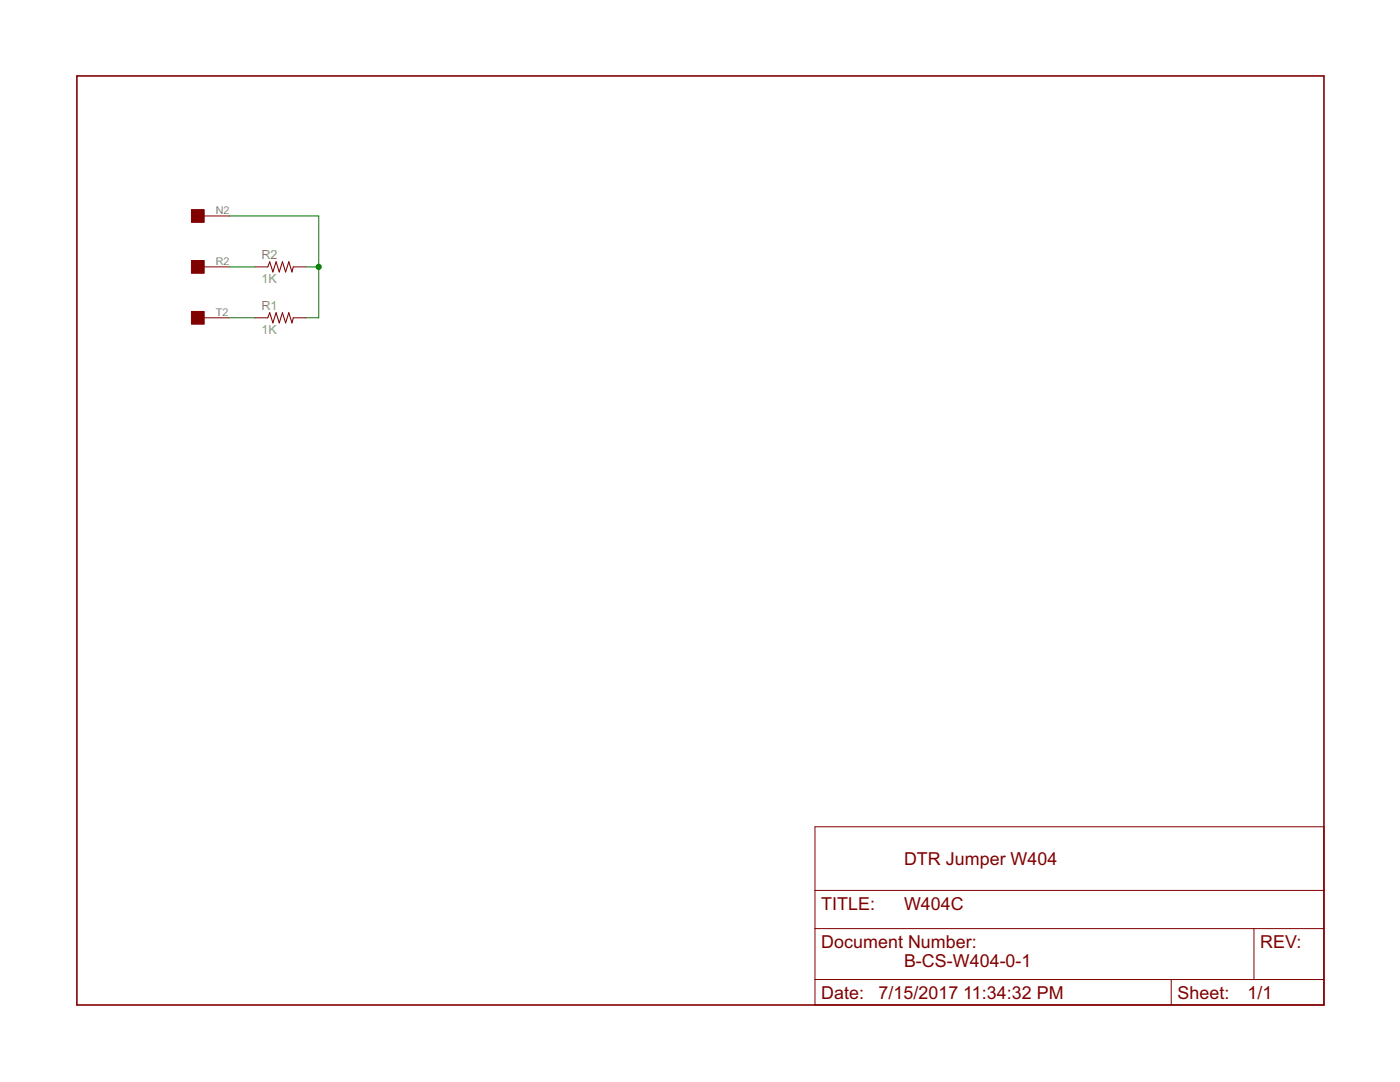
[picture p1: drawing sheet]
<svg xmlns="http://www.w3.org/2000/svg" width="279mm" height="216mm" viewBox="0 0 279 216" stroke-linecap="round" stroke-linejoin="round" font-family="sans-serif">
<path d="M15.3 15.2h248.9v185.3h-248.9z" fill="none" stroke="#800000" stroke-width=".32"/>
<g fill="none" stroke="#800000" stroke-width=".2">
<path d="M40.7 53.3h5.1M40.7 43.1h5.1M50.9 53.3h2.5M58.5 53.3h2.6M40.7 63.4h5.1M50.9 63.4h2.5M58.5 63.4h2.6M162.6 165h101.6v35.5h-101.6zM162.6 177.7h101.6M162.6 185.3h101.6M162.6 195.5h101.6M233.7 195.5v5"/>
<path d="M250.3 185.3v10.2"/>
</g>
<g fill="#800000" stroke="#800000" stroke-width=".2">
<path d="M38.2 62.1h2.5v2.6h-2.5z"/>
<path d="M38.2 52h2.5v2.5h-2.5z"/>
<path d="M38.2 41.8h2.5v2.6h-2.5z"/>
</g>
<path d="M53.4 53.3l.4-1.1 .7 2.1 .6-2.1 .6 2.1 .7-2.1 .6 2.1 .6-2.1 .7 2.1 .2-1M53.4 63.4l.4-1 .7 2 .6-2 .6 2 .7-2 .6 2 .6-2 .7 2 .2-1" fill="none" stroke="#800000" stroke-width=".21"/>
<path d="M45.8 53.3h5.1M45.8 43.1h17.8v20.3h-2.5M61.1 53.3h2.5M45.8 63.4h5.1" fill="none" stroke="#008000" stroke-width=".2"/>
<circle cx="63.6" cy="53.3" r=".51" fill="#008000" stroke="#008000" stroke-width=".2"/>
<g font-size="4" fill="#800000">
<text x="180.4" y="172.6">DTR Jumper W404</text>
<text x="163.9" y="181.5">TITLE:</text>
<text x="180.4" y="181.5">W404C</text>
<text x="163.9" y="189.1">Document Number:</text>
<text x="251.5" y="189.1">REV:</text>
<text x="180.4" y="192.9">B-CS-W404-0-1</text>
<text x="163.9" y="199.3">Date:</text>
<text x="175.3" y="199.3">7/15/2017</text>
<text x="192.2" y="199.3">11:34:32 PM</text>
<text x="235" y="199.3">Sheet:</text>
<text x="249" y="199.3">1/1</text>
</g>
<g font-size="2.8" fill="#808080">
<text x="52.2" y="51.8">R2</text>
<text x="52.2" y="56.6">1K</text>
<text x="52.2" y="61.9">R1</text>
<text x="52.2" y="66.7">1K</text>
</g>
<g font-size="2.4" fill="#808080">
<text x="43.1" y="42.7">N2</text>
<text x="43.1" y="52.9">R2</text>
<text x="43.1" y="63.1">T2</text>
</g>
</svg>
